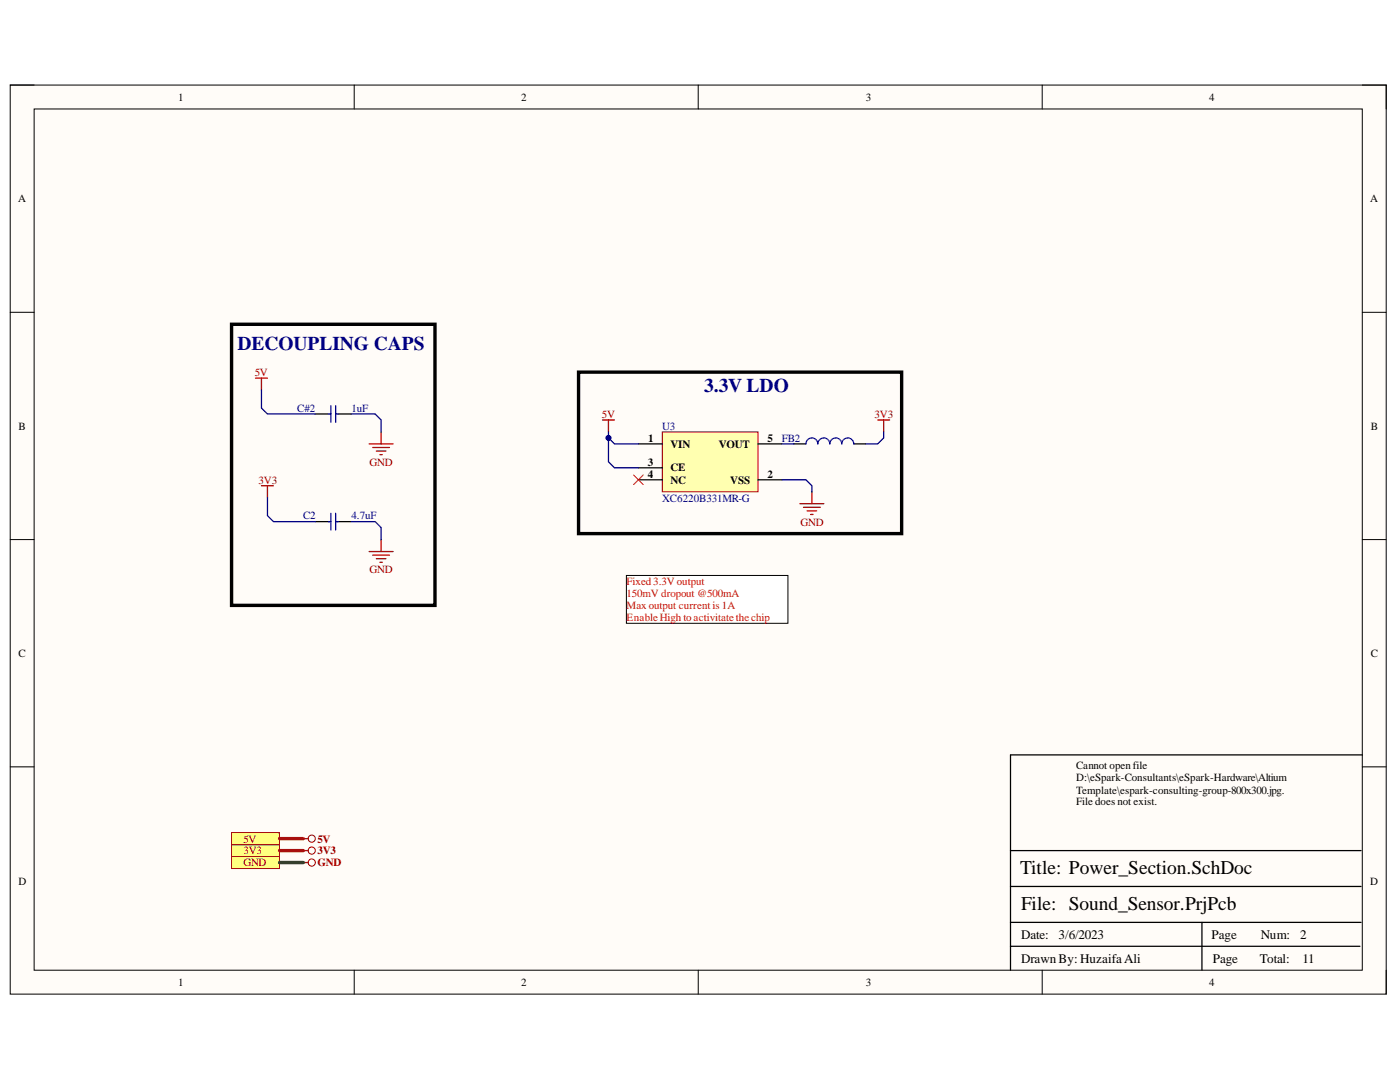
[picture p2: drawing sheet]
<svg xmlns="http://www.w3.org/2000/svg" width="279mm" height="216mm" viewBox="0 0 279 216" stroke-linecap="round" stroke-linejoin="round" font-family="sans-serif">
<path d="M2 17h274.6v181.4h-274.6z" fill-rule="evenodd" fill="#fffcf8"/>
<path d="M2 17h274.6v181.4h-274.6z" fill="none" stroke="#000" stroke-width=".2"/>
<path d="M6.8 21.7h265.1v171.9h-265.1z" fill-rule="evenodd" fill="#fffcf8"/>
<g fill="none" stroke="#000" stroke-width=".2">
<path d="M2 17h4.8M70.7 17v4.7M139.3 17v4.7M208 17v4.7M271.9 17h4.7v4.7M6.8 21.7h265.1v171.9h-265.1zM2 62.3h4.8M271.9 62.3h4.7M2 107.7h4.8M271.9 107.7h4.7M2 153h4.8M271.9 153h4.7"/>
<path d="M70.7 193.6v4.8M139.3 193.6v4.8M208 193.6v4.8M276.6 193.6v4.8"/>
</g>
<path d="M271.9 150.6h-70.2v43M201.7 176.9h69.9M201.7 169.7h69.9M201.7 188.8h69.7M201.7 184.1h69.9M239.9 184.1v9.5" fill="none" stroke="#000" stroke-width=".25"/>
<path d="M132.2 86.2h19.1v11.9h-19.1z" fill-rule="evenodd" fill="#ffffb0"/>
<path d="M132.2 86.2h19.1v11.9h-19.1z" fill="none" stroke="#800000" stroke-width=".2"/>
<path d="M127.4 88.6h4.8M127.4 95.7h4.8M127.4 93.3h4.8M151.3 88.6h4.8M151.3 95.7h4.8" fill="none" stroke="#000" stroke-width=".25"/>
<g fill="none" stroke="#800000" stroke-width=".25">
<path d="M52.2 96.9h2.4M53.4 96.9v2.4M120.2 83.8h2.4M121.4 83.8v2.4M162 98.1v2.4M175.2 83.8h2.3M176.4 83.8v2.4M73.7 110.1h4.7M74.4 110.8h3.3M75.1 111.5h1.9M75.8 112.2h.5M76.1 107.7v2.4"/>
<path d="M159.6 100.5h4.8M160.4 101.2h3.3M161.1 101.9h1.9M161.8 102.7h.5"/>
</g>
<path d="M126.4 94.8l2 1.9M128.4 94.8l-2 1.9" fill="none" stroke="#f00" stroke-width=".2"/>
<path d="M125 114.8h32.2v9.6h-32.2z" fill-rule="evenodd" fill="#fff"/>
<path d="M125 114.8h32.2v9.6h-32.2z" fill="none" stroke="#000" stroke-width=".2"/>
<path d="M46.2 64.7h40.6v56.1h-40.6zM115.5 74.3h64.4v32.2h-64.4z" fill="none" stroke="#000" stroke-width=".68"/>
<path d="M46.2 168.5h9.6v2.4h-9.6z" fill-rule="evenodd" fill="#ffff80"/>
<path d="M46.2 168.5h9.6v2.4h-9.6z" fill="none" stroke="#800000" stroke-width=".2"/>
<path d="M46.2 170.9h9.6v2.4h-9.6z" fill-rule="evenodd" fill="#ffff80"/>
<g fill="none" stroke="#800000" stroke-width=".2">
<path d="M46.2 170.9h9.6v2.4h-9.6z"/>
<circle cx="62.2" cy="169.7" r=".72"/>
<circle cx="62.2" cy="172.1" r=".72"/>
</g>
<path d="M60.5 169.7h1M60.5 172.1h1" fill="none" stroke="#800000" stroke-width=".25"/>
<path d="M46.2 166.1h9.6v2.4h-9.6z" fill-rule="evenodd" fill="#ffff80"/>
<g fill="none" stroke="#800000" stroke-width=".2">
<path d="M46.2 166.1h9.6v2.4h-9.6z"/>
<circle cx="62.2" cy="167.3" r=".72"/>
</g>
<path d="M51 75.4h2.4M52.2 75.4v2.4M73.7 88.6h4.7M74.4 89.3h3.3M75.1 90h1.9M75.8 90.7h.5M76.1 86.2v2.4M60.5 167.3h1" fill="none" stroke="#800000" stroke-width=".25"/>
<path d="M62.9 82.6h3.1M67 82.6h3.1M158.4 88.6h2.4M170.4 88.6h2.4M62.9 104.1h3.1M67 104.1h3.1" fill="none" stroke="#000" stroke-width=".25"/>
<path d="M65.6 82.6h.4M66 80.9v3.4M67 80.9v3.4M67 82.6h.5M160.8 88.6a1.19 1.19 0 0 1 1.2-1.2 1.19 1.19 0 0 1 1.2 1.2 1.19 1.19 0 0 1 1.2-1.2 1.19 1.19 0 0 1 1.2 1.2 1.19 1.19 0 0 1 1.2-1.2 1.19 1.19 0 0 1 1.2 1.2 1.2 1.2 0 0 1 1.2-1.2 1.2 1.2 0 0 1 1.2 1.2M65.6 104.1h.4M66 102.4v3.4M67 102.4v3.4M67 104.1h.5" fill="none" stroke="#00f" stroke-width=".25"/>
<path d="M52.2 77.8v3.6l1.2 1.2h9.5M53.4 99.3v3.6l1.2 1.2h8.3M121.4 87.4v4.8l1.2 1.1h4.8" fill="none" stroke="#000080" stroke-width=".25"/>
<path d="M55.8 172.1h4.7" fill="none" stroke="#274e13" stroke-width=".68"/>
<path d="M55.8 169.7h4.7M55.8 167.3h4.7" fill="none" stroke="#f00" stroke-width=".68"/>
<circle cx="121.4" cy="87.4" r=".48" fill="#000080"/>
<circle cx="121.4" cy="87.4" r=".48" fill="none" stroke="#000080" stroke-width=".2"/>
<path d="M121.4 86.2v1.2l1.2 1.2h4.8" fill="none" stroke="#000080" stroke-width=".25"/>
<circle cx="121.4" cy="87.4" r=".48" fill="#000080"/>
<circle cx="121.4" cy="87.4" r=".48" fill="none" stroke="#000080" stroke-width=".2"/>
<path d="M70.1 82.6h4.8l1.2 1.2v2.4M156.1 95.7h4.7l1.2 1.2v1.2M156.1 88.6h2.3M176.4 86.2v1.2l-1.2 1.2h-2.4M70.1 104.1h4.8l1.2 1.2v2.4" fill="none" stroke="#000080" stroke-width=".25"/>
<g font-size="3.9" fill="#000080">
<text x="47.4" y="69.8">DECOUPLING CAPS</text>
<text x="140.5" y="78.2">3.3V LDO</text>
</g>
<g font-size="3.9">
<text x="203.6" y="174.4">Title: Power_Section.SchDoc</text>
<text x="203.8" y="181.6">File: Sound_Sensor.PrjPcb</text>
</g>
<g font-size="2.6">
<text x="203.8" y="187.3">Date:</text>
<text x="211.2" y="187.3">3/6/2023</text>
<text x="241.8" y="187.3">Page</text>
<text x="251.6" y="187.3">Num:</text>
<text x="259.5" y="187.3">2</text>
<text x="203.8" y="192.1">Drawn By: HuzaifaAli</text>
<text x="242.1" y="192.1">Page</text>
<text x="251.4" y="192.1">Total:</text>
<text x="260" y="192.1">11</text>
</g>
<g font-size="2.2">
<text x="35.6" y="20.1">1</text>
<text x="104" y="20.1">2</text>
<text x="172.8" y="20.1">3</text>
<text x="241.3" y="20.1">4</text>
<text x="3.6" y="40.4">A</text>
<text x="273.5" y="40.4">A</text>
<text x="3.7" y="85.7">B</text>
<text x="129.3" y="88.2">1</text>
<text x="133.8" y="89.3">VIN</text>
<text x="143.5" y="89.3">VOUT</text>
<text x="153.2" y="88.2">5</text>
<text x="273.6" y="85.7">B</text>
<text x="129.3" y="92.9">3</text>
<text x="129.3" y="95.3">4</text>
<text x="133.8" y="94.1">CE</text>
<text x="153.2" y="95.3">2</text>
<text x="133.8" y="96.5">NC</text>
<text x="145.7" y="96.5">VSS</text>
<text x="3.7" y="131.1">C</text>
<text x="273.6" y="131.1">C</text>
<text x="214.8" y="153.5">Cannot openfile</text>
<text x="214.8" y="155.9">D:\eSpark-Consultants\eSpark-Hardware\Altium</text>
<text x="214.8" y="158.3">Template\espark-consulting-group-800x300.jpg.</text>
<text x="214.8" y="160.7">File does not exist.</text>
<text x="3.7" y="176.5">D</text>
<text x="273.5" y="176.5">D</text>
<text x="35.6" y="196.8">1</text>
<text x="104" y="196.8">2</text>
<text x="172.8" y="196.8">3</text>
<text x="241.3" y="196.8">4</text>
</g>
<g font-size="2.2" fill="#800000">
<text x="50.9" y="75">5V</text>
<text x="120.1" y="83.3">5V</text>
<text x="174.5" y="83.3">3V3</text>
<text x="73.8" y="92.9">GND</text>
<text x="51.6" y="96.5">3V3</text>
<text x="159.8" y="104.9">GND</text>
<text x="73.8" y="114.4">GND</text>
<text x="48.6" y="170.5">3V3</text>
<text x="48.6" y="172.9">GND</text>
<text x="48.6" y="168.1">5V</text>
<text x="63.4" y="170.5">3V3</text>
<text x="63.4" y="172.9">GND</text>
<text x="63.4" y="168.1">5V</text>
</g>
<g font-size="2.2" fill="#000080">
<text x="59.3" y="82.2">C#2</text>
<text x="70.1" y="82.2">1uF</text>
<text x="132.1" y="85.7">U3</text>
<text x="156" y="88.2">FB2</text>
<text x="132.1" y="100.1">XC6220B331MR-G</text>
<text x="60.5" y="103.6">C2</text>
<text x="70.1" y="103.6">4.7uF</text>
</g>
<g font-size="2.2" fill="#f00">
<text x="125" y="116.8">Fixed3.3V output</text>
<text x="125" y="119.2">150mV dropout @500mA</text>
<text x="125" y="121.5">Max output current is 1A</text>
<text x="125" y="124">EnableHigh to activitatethechip</text>
</g>
</svg>
